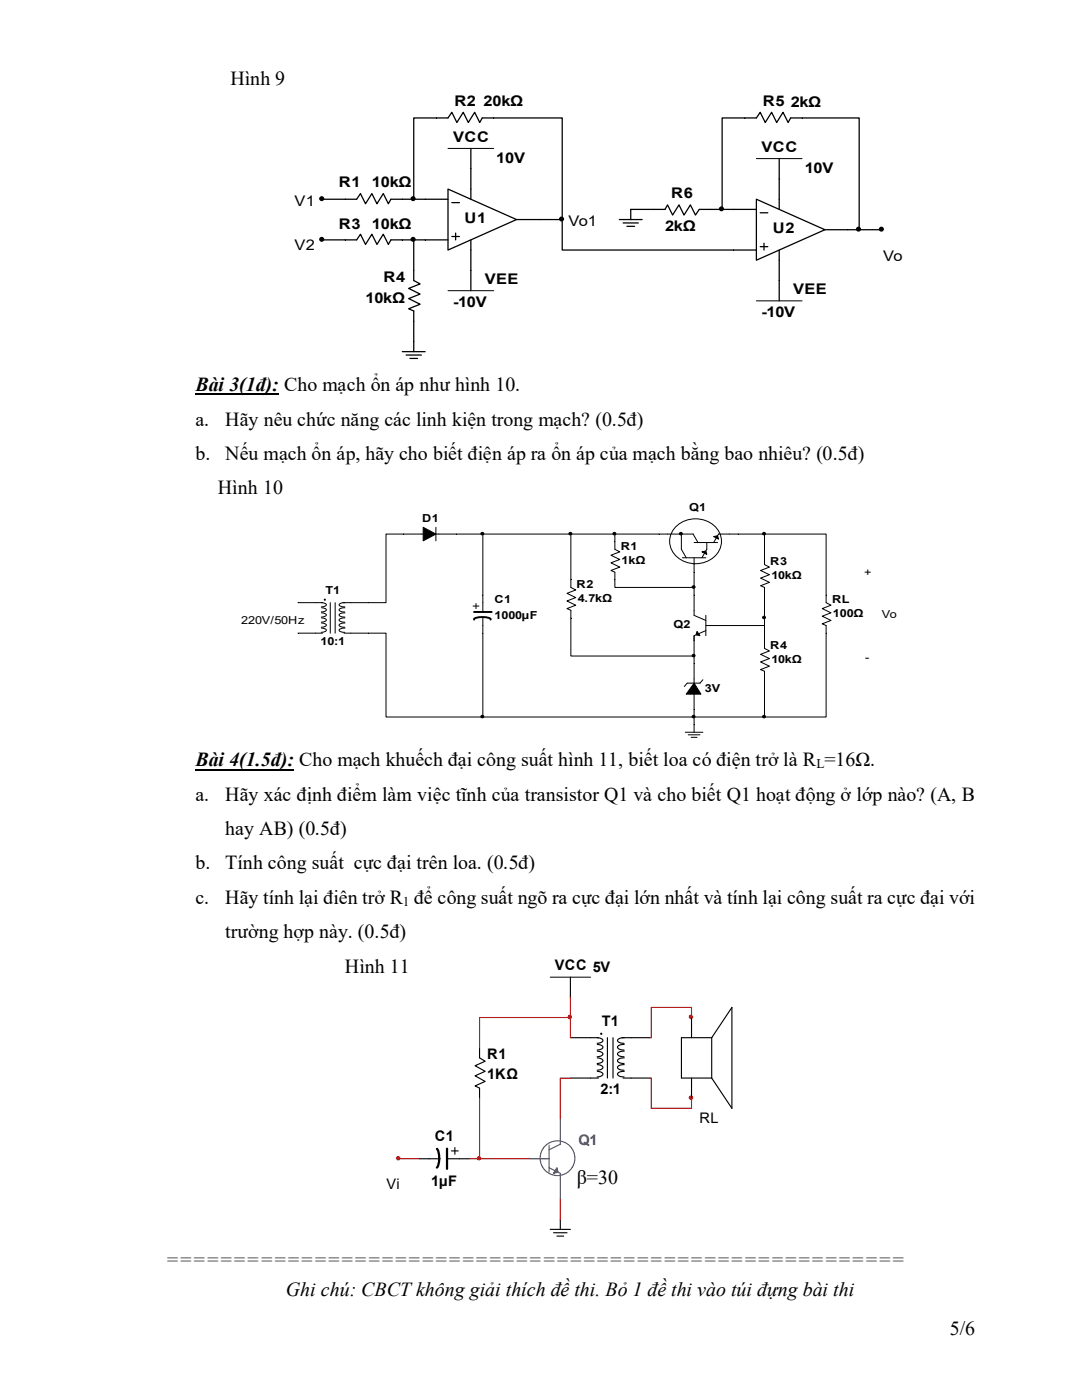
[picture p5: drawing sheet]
<svg xmlns="http://www.w3.org/2000/svg" width="216mm" height="279mm" viewBox="0 0 216 279" stroke-linecap="round" stroke-linejoin="round" font-family="sans-serif">
<g fill="none" stroke="#000" stroke-width=".22">
<path d="M113.8 207.1h5.6M113.8 215.1h5.6M119.2 207.1a1.05 1.05 0 0 1 1.1 .6 1.07 1.07 0 0 1-1.1 .5M119.2 208.4a1.05 1.05 0 0 1 1.1 .6 1.07 1.07 0 0 1-1.1 .6M119.2 209.8a1.05 1.05 0 0 1 1.1 .5 1.07 1.07 0 0 1-1.1 .6M119.2 211.1a1.05 1.05 0 0 1 1.1 .6 1.07 1.07 0 0 1-1.1 .5M119.2 212.5a1.05 1.05 0 0 1 1.1 .5 1.07 1.07 0 0 1-1.1 .6M119.2 213.8a1.05 1.05 0 0 1 1.1 .6 1.07 1.07 0 0 1-1.1 .5M121.2 207.1v8M122.3 207.1v8M124.1 207.1h5.8M124.3 215.1h5.6"/>
<path d="M124.6 207.1h-.2a1.12 1.12 0 0 0-1.2 .6 1.43 1.43 0 0 0 1.3 .5M124.6 208.4h-.2a1.12 1.12 0 0 0-1.2 .6 1.43 1.43 0 0 0 1.3 .6M124.6 209.8h-.2a1.12 1.12 0 0 0-1.2 .5 1.43 1.43 0 0 0 1.3 .6M124.6 211.1h-.2a1.12 1.12 0 0 0-1.2 .6 1.43 1.43 0 0 0 1.3 .5M124.6 212.5h-.2a1.12 1.12 0 0 0-1.2 .5 1.43 1.43 0 0 0 1.3 .6M124.6 213.8h-.2a1.12 1.12 0 0 0-1.2 .6 1.43 1.43 0 0 0 1.3 .5"/>
<circle cx="120" cy="206.3" r=".11"/>
</g>
<g fill="none" stroke="#00f" stroke-width=".22">
<path d="M107.8 231.3h1.8M109.6 228.6v5.3M109.6 233l2.2 1.2v1.1M111.8 227.2v1.1l-2.2 1.2"/>
<circle cx="111.2" cy="231.1" r="3.5"/>
</g>
<path d="M111.1 233l.3 .9-.9 .3z" fill="#00f" stroke="#00f" stroke-width=".22"/>
<path d="M111.8 223.2v4" fill="none" stroke="#00f" stroke-width=".22"/>
<path d="M105.8 231.3h2" fill="none" stroke="#00f" stroke-width=".22"/>
<path d="M111.8 235.3v4" fill="none" stroke="#00f" stroke-width=".22"/>
<g fill="none" stroke="#000" stroke-width=".22">
<path d="M113.8 195v4M95.7 209.1v2l1.1 .7-2 .9 2 1.1-2 .9 2 1.1-2 .9 .9 .5v2M138 203.1v4M138 215.1v4.1M142 207.1h-6v8h6M142 207.1v8M142 207.1l4-6v20.1l-4-6.1M83.6 231.3h4.3M89.2 231.3h4.5M90.1 229.7h1.3M90.8 229v1.4M109.8 245.4h4"/>
<path d="M110.5 246h2.6M111.1 246.7h1.4M111.8 243.3v2.1"/>
</g>
<g fill="none" stroke="#000" stroke-width=".2">
<path d="M89.4 29.6h9.1M150.9 31.7h9.1M89.4 58h9.1M150.9 60h9.1M87 105.2v2.7M96.3 106.6v15.5M113.9 106.6v10.6l1 .5-1.8 .7 1.8 .9-1.8 .6 1.8 .9-1.8 .7 .8 .3v9.1h24.6M122.7 106.6v3l1 .5-1.8 .7 1.8 .9-1.8 .6 1.8 .9-1.8 .7 .8 .3v3h15.8M134.8 105.1a5.6 5.6 0 0 1 8.8 1.4 4.5 4.5 0 0 1-3.9 5.9 5 5 0 0 1-6.1-4.4 4.1 4.1 0 0 1 1.2-2.9zM136 106.6v3l.9 1.7M136.2 111.3h4.6M138.5 111.3v11.5l2.3 1"/>
<path d="M138.5 108.3h4.7M139.3 108.3l-1-1.7h-61.3v13.7h-8.6M141 108.3v1.3l-.9 1.7M152.5 106.6h12.3v13.7l1 .5-1.7 .7 1.7 .8-1.7 .7 1.7 .8-1.7 .7 .7 .3v18.3h-12.3M152.5 106.6v6.1l1 .5-1.7 .7 1.7 .8-1.7 .7 1.7 .8-1.7 .7 .7 .3v12.2l1 .5-1.7 .7 1.7 .8-1.7 .7 1.7 .9-1.7 .6 .7 .4v9.1M152.5 106.6h-9.1l-1 1.7M59.5 120.3h4.8M59.5 126.4h4.8M64.1 120.3a.94 .94 0 0 1 1 .4 .97 .97 0 0 1-1 .4M64.1 121.3a.94 .94 0 0 1 1 .4 .97 .97 0 0 1-1 .4M64.1 122.3a.94 .94 0 0 1 1 .4 .97 .97 0 0 1-1 .5M64.1 123.3a.94 .94 0 0 1 1 .4 .97 .97 0 0 1-1 .5"/>
<path d="M64.1 124.3a.94 .94 0 0 1 1 .5 .97 .97 0 0 1-1 .4M64.1 125.4a.94 .94 0 0 1 1 .4 .97 .97 0 0 1-1 .4M65.9 120.3v6.1M66.9 120.3v6.1M68.6 126.4h8.4v16.7h19.3M68.8 120.3h-.1a1.02 1.02 0 0 0-1 .4 1.04 1.04 0 0 0 1.1 .4M68.8 121.3h-.1a1.02 1.02 0 0 0-1 .4 1.04 1.04 0 0 0 1.1 .4M68.8 122.3h-.1a1.02 1.02 0 0 0-1 .4 1.04 1.04 0 0 0 1.1 .5M68.8 123.3h-.1a1.02 1.02 0 0 0-1 .4 1.04 1.04 0 0 0 1.1 .5M68.8 124.3h-.1a1.02 1.02 0 0 0-1 .5 1.04 1.04 0 0 0 1.1 .4M68.8 125.4l-.1-.1a1.02 1.02 0 0 0-1 .5 1.04 1.04 0 0 0 1.1 .4M94.4 121h1.2"/>
<path d="M95 120.4v1.1M96.3 123.2v19.9M138.5 126.9v19.2M140.3 135.7l-.6 .6h-2.6l-.6 .7M140.8 125.9l-2.3 1v1M140.8 122.8v4.1M152.5 123.3v1.5h-11.7M96.3 143.1h56.2M136.7 146.1h3.6M137.3 146.6h2.4M137.9 147.2h1.2M109.8 195h8"/>
<circle cx="64.8" cy="119.7" r=".11"/>
</g>
<path d="M87.2 229.3a4 4 0 0 1 0 3.7M89.2 229.2v4.1" fill="none" stroke="#000" stroke-width=".45"/>
<g fill="#f00" stroke="#f00" stroke-width=".22">
<circle cx="95.6" cy="231.1" r=".34"/>
<circle cx="113.7" cy="203" r=".34"/>
<circle cx="137.9" cy="203" r=".34"/>
<circle cx="137.9" cy="219.1" r=".34"/>
<circle cx="79.5" cy="231.1" r=".34"/>
</g>
<path d="M113.8 199v8.1M95.7 219.2v12.1M113.8 203.1h-18.1v6M113.8 215.1h-2v8.1M129.9 215.1v6.1h8.1v-2M138 203.1v-2h-8.1v6M79.6 231.3h4M93.7 231.3h12.1M111.8 239.3v4" fill="none" stroke="#f00" stroke-width=".22"/>
<path d="M39 78.7h16.7M39 153.6h19.6" fill="none" stroke="#000" stroke-width=".38"/>
<g fill="none" stroke="#000" stroke-width=".25">
<path d="M64.3 39.8h6.9l.7-1.2 1 2.1 1.3-2.1 1 2.1 1.3-2.1 1 2.1 .5-.9h11.4M82.6 39.8v-16.3h6.8l.8-1.1 1 2 1.2-2 1 2 1.3-2 1 2 .5-.9h16v20.3M89.4 37.7l13.7 6.1-13.7 6.1zM94 29.6v10.2M150.9 39.8l13.7 6-13.7 6.1zM155.5 31.7v10.1M64.3 47.9h6.9l.7-1.2 1 2.1 1.3-2.1 1 2.1 1.3-2.1 1 2.1 .5-.9h11.4M82.6 47.9v8.1l1.2 .7-2.3 .9 2.3 1.1-2.3 .9 2.3 1.1-2.3 .9 1.1 .5v8.1M90.2 40.4h1.5M90.2 47.2h1.5M90.9 46.5v1.4M94 47.9v10.1"/>
<path d="M103.1 43.8h9.1M112.2 43.8v6.1h38.7M123.6 43.8h4.5M124.3 44.5h3.1M125.1 45.2h1.5M144.1 41.8v-18.3h6.8l.8-1.1 1 2 1.3-2 1 2 1.2-2 1.1 2 .5-.9h13.6v22.3M150.9 41.8h-11.4l-.7 1.1-1-2-1.3 2-1-2-1.3 2-1-2-.5 .9h-6.8v2M151.7 42.5h1.5M151.7 49.2h1.5M152.4 48.5v1.4M155.5 49.9v10.1M164.6 45.8h11.4"/>
<path d="M80.3 70.2h4.5M81 70.9h3.1M81.8 71.5h1.5"/>
</g>
<g fill="#000" stroke="#000" stroke-width=".25">
<circle cx="64.2" cy="39.6" r=".38"/>
<circle cx="82.4" cy="39.6" r=".38"/>
<circle cx="64.2" cy="47.8" r=".38"/>
<circle cx="82.4" cy="47.8" r=".38"/>
<circle cx="112.1" cy="43.7" r=".38"/>
<circle cx="144" cy="41.7" r=".38"/>
<circle cx="171.3" cy="45.7" r=".38"/>
<circle cx="175.9" cy="45.7" r=".38"/>
</g>
<g fill="#000" stroke="#000" stroke-width=".2">
<path d="M84.4 105.2l2.6 1.4-2.6 1.3zM140.1 110.1l.7-.1 .2 .6zM142.4 107.1l.8-.2 .2 .7zM138.5 136.3l1.4 2.2h-3zM139.1 126l.6 .9-.8-.2z"/>
<circle cx="96.3" cy="106.5" r=".28"/>
<circle cx="113.8" cy="106.5" r=".28"/>
<circle cx="122.6" cy="106.5" r=".28"/>
<circle cx="135.9" cy="106.5" r=".28"/>
<circle cx="138.4" cy="117.1" r=".28"/>
<circle cx="152.5" cy="106.5" r=".28"/>
<circle cx="138.4" cy="130.8" r=".28"/>
<circle cx="152.5" cy="123.2" r=".28"/>
<circle cx="96.3" cy="143" r=".28"/>
<circle cx="138.4" cy="143" r=".28"/>
<circle cx="152.5" cy="143" r=".28"/>
</g>
<path d="M94.6 122.1h3.5M97.9 123.6a3.5 3.5 0 0 0-3.3 0v.1" fill="none" stroke="#000" stroke-width=".39"/>
<g font-size="4">
<text x="46" y="16.9">Hình 9</text>
<text x="39" y="78.1">Bài 3(1đ): Cho mạch ổn áp như hình 10.</text>
<text x="39" y="84.9">a.</text>
<text x="45" y="84.9">Hãy nêu chức năng các linh kiện trong mạch? (0.5đ)</text>
<text x="39" y="91.8">b.</text>
<text x="45" y="91.8">Nếu mạch ổn áp, hãy cho biết điện áp ra ổn áp của mạch bằng bao nhiêu? (0.5đ)</text>
<text x="43.5" y="98.6">Hình 10</text>
<text x="39" y="153">Bài 4(1.5đ): Cho mạch khuếch đại công suất hình 11, biết loa có điện trở là R =16Ω.</text>
<text x="39" y="159.8">a.</text>
<text x="45" y="159.8">Hãy xác định điểm làm việc tĩnh của transistor Q1 và cho biết Q1 hoạt động ở lớp nào? (A, B</text>
<text x="45" y="166.7">hay AB) (0.5đ)</text>
<text x="39" y="173.5">b.</text>
<text x="45" y="173.5">Tính công suất cực đại trên loa. (0.5đ)</text>
<text x="39" y="180.4">c.</text>
<text x="45" y="180.4">Hãy tính lại điên trở R để công suất ngõ ra cực đại lớn nhất và tính lại công suất ra cực đại với</text>
<text x="45" y="187.3">trường hợp này. (0.5đ)</text>
<text x="68.8" y="194.1">Hình 11</text>
<text x="115.1" y="236.4">β=30</text>
<text x="33" y="252.7">=======================================================</text>
<text x="57.1" y="258.7">Ghi chú: CBCT không giải thích đề thi. Bỏ 1 đề thi vào túi đựng bài thi</text>
<text x="189.5" y="266.4">5/6</text>
</g>
<g font-size="2.9">
<text x="90.7" y="21.1">R2 20kΩ</text>
<text x="152.2" y="21.1">R5</text>
<text x="157.8" y="21.3">2kΩ</text>
<text x="90.4" y="28.3">VCC</text>
<text x="99" y="32.6">10V</text>
<text x="151.9" y="30.3">VCC</text>
<text x="160.6" y="34.6">10V</text>
<text x="58.8" y="41.1">V1</text>
<text x="67.6" y="37.3">R1</text>
<text x="74.2" y="37.3">10kΩ</text>
<text x="133.9" y="39.5">R6</text>
<text x="67.6" y="45.6">R3</text>
<text x="74.2" y="45.6">10kΩ</text>
<text x="92.7" y="44.5">U1</text>
<text x="113.5" y="45.2">Vo1</text>
<text x="132.7" y="46.1">2kΩ</text>
<text x="154.2" y="46.5">U2</text>
<text x="58.8" y="49.9">V2</text>
<text x="176.2" y="52.2">Vo</text>
<text x="76.5" y="56.2">R4</text>
<text x="96.7" y="56.6">VEE</text>
<text x="158.3" y="58.7">VEE</text>
<text x="72.9" y="60.5">10kΩ</text>
<text x="90.4" y="61.2">-10V</text>
<text x="151.9" y="63.2">-10V</text>
<text x="110.7" y="193.7">VCC 5V</text>
<text x="120.1" y="204.9">T1</text>
<text x="97.2" y="211.3">R1</text>
<text x="97.2" y="215.4">1KΩ</text>
<text x="119.8" y="218.3">2:1</text>
<text x="86.7" y="227.7">C1</text>
<text x="139.6" y="224.1">RL</text>
<text x="77.1" y="237.3">Vi</text>
<text x="86.1" y="236.6">1µF</text>
</g>
<text font-size="2.9" fill="#00f" x="115.4" y="228.6">Q1</text>
<g font-size="2.7">
<text x="162.9" y="153.3">L</text>
<text x="80.4" y="180.8">1</text>
</g>
<g font-size="2.2">
<text x="84.2" y="104.2">D1</text>
<text x="137.5" y="102">Q1</text>
<text x="123.9" y="109.8">R1</text>
<text x="124" y="112.5">1kΩ</text>
<text x="153.7" y="112.8">R3</text>
<text x="64.9" y="118.6">T1</text>
<text x="115.1" y="117.4">R2</text>
<text x="153.9" y="115.5">10kΩ</text>
<text x="172.5" y="115">+</text>
<text x="48.1" y="124.5">220V/50Hz</text>
<text x="98.7" y="120.4">C1</text>
<text x="98.7" y="123.5">1000µF</text>
<text x="115.3" y="120.1">4.7kΩ</text>
<text x="134.4" y="125.4">Q2</text>
<text x="166" y="120.4">RL</text>
<text x="166.2" y="123.2">100Ω</text>
<text x="176" y="123.3">Vo</text>
<text x="64" y="128.7">10:1</text>
<text x="153.7" y="129.6">R4</text>
<text x="172.6" y="132">-</text>
<text x="153.9" y="132.3">10kΩ</text>
<text x="140.6" y="138">3V</text>
</g>
</svg>
